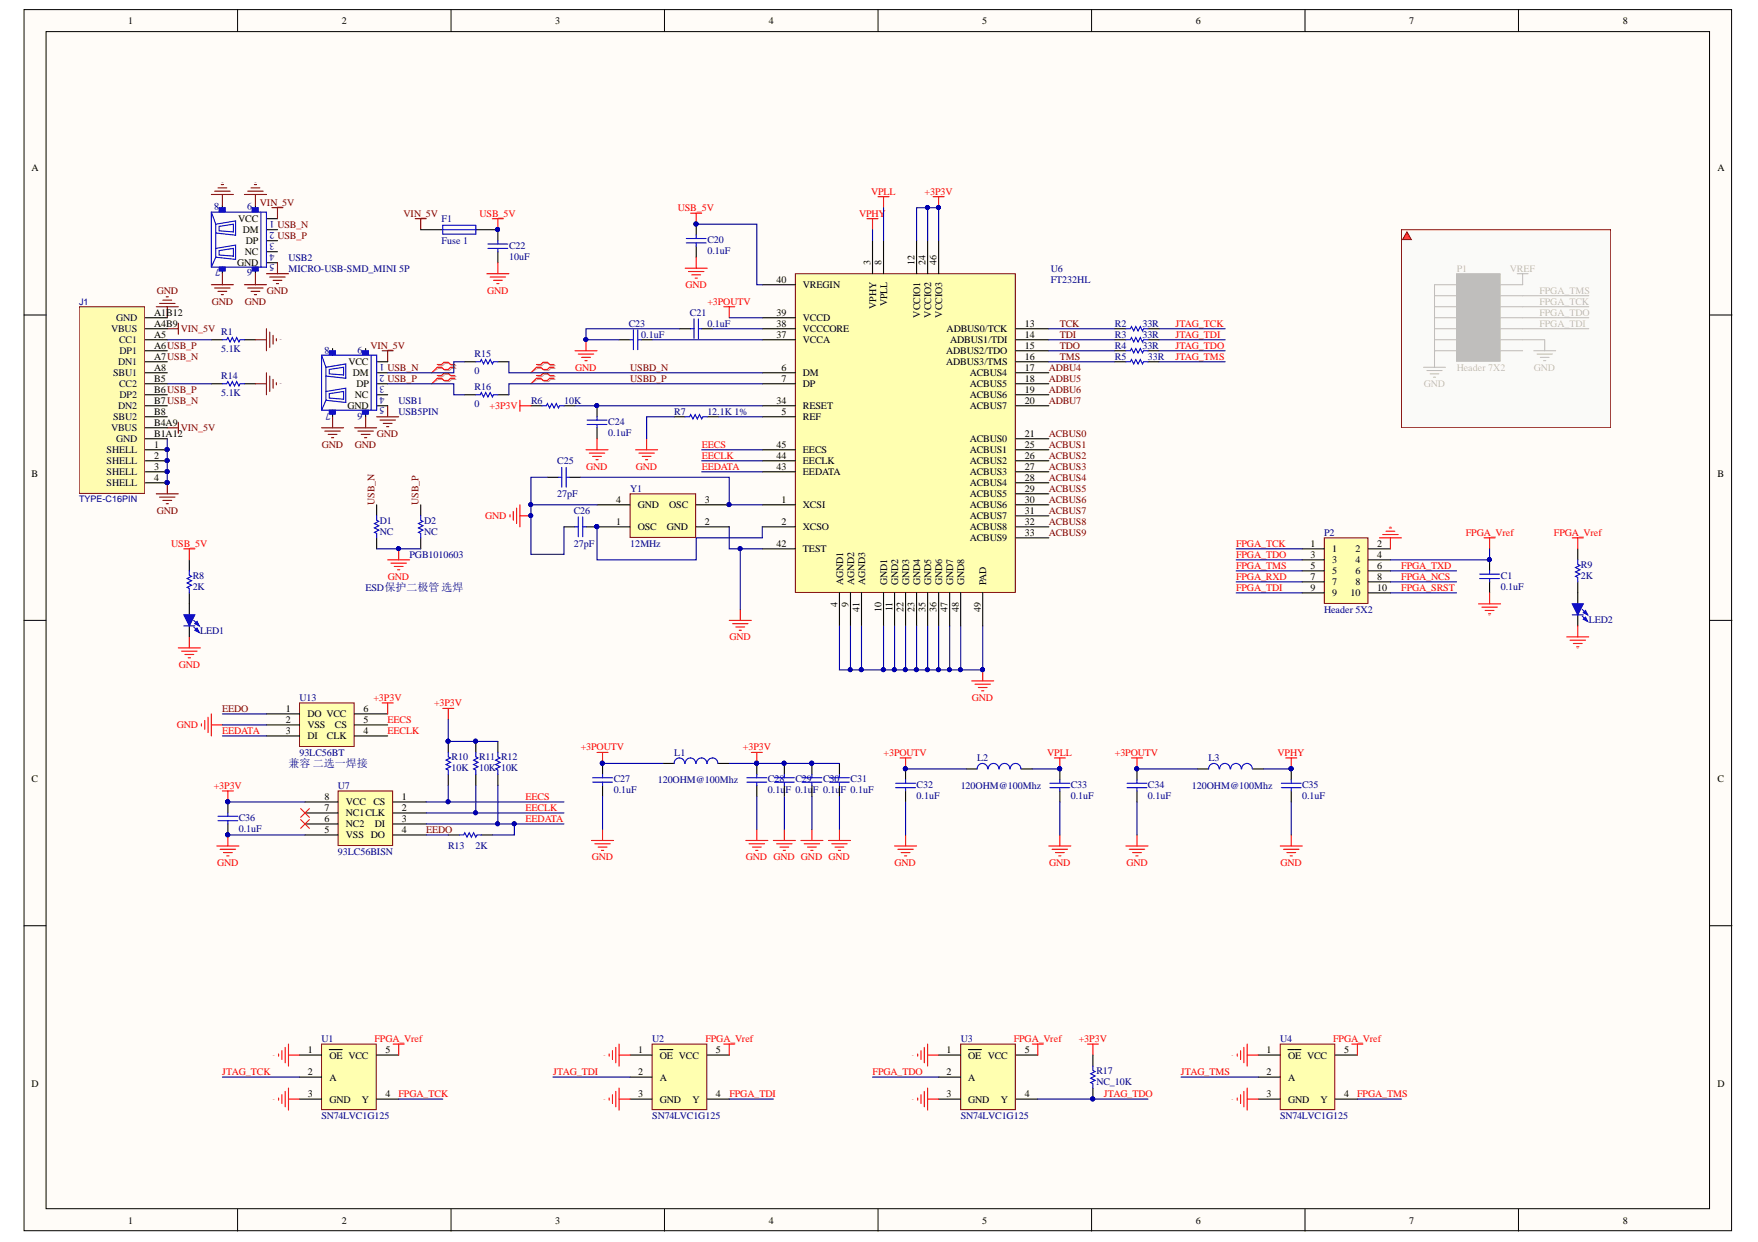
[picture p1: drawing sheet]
# Altium schematic sheet Xilinx_JTAG-SMT2.SchDoc
size A3

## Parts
C1  0.1uF  [LC-0603_C]
C20  0.1uF  [LC-0603_C]
C21  0.1uF  [LC-0603_C]
C22  10uF  [LC-1206_C]
C23  0.1uF  [LC-0603_C]
C24  0.1uF  [LC-0603_C]
C25  27pF  [LC-0603_C]
C26  27pF  [LC-0603_C]
C27  0.1uF  [LC-0603_C]
C28  0.1uF  [LC-0603_C]
C29  0.1uF  [LC-0603_C]
C30  0.1uF  [LC-0603_C]
C31  0.1uF  [LC-0603_C]
C32  0.1uF  [LC-0603_C]
C33  0.1uF  [LC-0603_C]
C34  0.1uF  [LC-0603_C]
C35  0.1uF  [LC-0603_C]
C36  0.1uF  [LC-0603_C]
D1  value NC  [LC-0603_R]  (hidden comment: Res1)
D2  value NC  [LC-0603_R]  (hidden comment: Res1)
F1  Fuse 1  [LC-1210_R]
J1  TYPE-C16PIN  [USB-C-SMD_TYPE-C16PIN]
L1  120OHM@100Mhz  [LC-0603_L]
L2  120OHM@100Mhz  [LC-0603_L]
L3  120OHM@100Mhz  [LC-0603_L]
LED1  LED-SMD  [MY-0603_LED_B]  (value not drawn)
LED2  LED-SMD  [MY-0603_LED_B]  (value not drawn)
P1  Header 7X2  [HDR2X7]  (masked out: inside a compile mask, not in the netlist)
P2  Header 5X2  [HD2x5_W]
R1  value 5.1K  [LC-0603_R]  (hidden comment: Res1)
R2  value 33R  [LC-0603_R]  (hidden comment: Res1)
R3  value 33R  [LC-0603_R]  (hidden comment: Res1)
R4  value 33R  [LC-0603_R]  (hidden comment: Res1)
R5  value 33R  [LC-0603_R]  (hidden comment: Res1)
R6  value 10K  [LC-0603_R]  (hidden comment: Res1)
R7  value 12.1K 1%  [LC-0603_R]  (hidden comment: Res1)
R8  value 2K  [LC-0603_R]  (hidden comment: Res1)
R9  value 2K  [LC-0603_R]  (hidden comment: Res1)
R10  value 10K  [LC-0603_R]  (hidden comment: Res1)
R11  value 10K  [LC-0603_R]  (hidden comment: Res1)
R12  value 10K  [LC-0603_R]  (hidden comment: Res1)
R13  value 2K  [LC-0603_L]  (hidden comment: Res1)
R14  value 5.1K  [LC-0603_R]  (hidden comment: Res1)
R15  value 0  [LC-0603_R]  (hidden comment: Res1)
R16  value 0  [LC-0603_R]  (hidden comment: Res1)
R17  value NC_10K  [LC-0603_R]  (hidden comment: Res1)
U1  SN74LVC1G125  [SOT-23-5]
U2  SN74LVC1G125  [SOT-23-5]
U3  SN74LVC1G125  [SOT-23-5]
U4  SN74LVC1G125  [SOT-23-5]
U6  FT232HL  [MY-LQFP-QFN-48_7x7x05P]
U7  93LC56BISN  [LC-SOIC-8_150mil]
U13  93LC56BT  [LC-SOT-23-6]
USB1  USB5PIN  [MICROUSB]
USB2  MICRO-USB-SMD_MINI 5P  [MICRO-USB-SMD_MINI 5P]
Y1  12MHz  [XTAL-3225]

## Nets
+3P3V: C28.1 C29.1 C30.1 C31.1 C36.1 L1.2 R6.1 R10.2 R11.2 R12.2 R17.2 U6.12(VCCIO1) U6.24(VCCIO2) U6.46(VCCIO3) U7.8(VCC) U13.6(VCC)
+3POUTV: C27.1 C32.1 C34.1 L1.1 L2.1 L3.1 U6.39(VCCD)
FPGA_Vref: C1.1 P2.4 R9.1 U1.5(VCC) U2.5(VCC) U3.5(VCC) U4.5(VCC)
GND: C1.2 C20.2 C21.2 C22.2 C23.2 C24.1 C25.1 C26.2 C27.2 C28.2 C29.2 C30.2 C31.2 C32.2 C33.2 C34.2 C35.2 C36.2 D1.2 D2.2 J1.1(SHELL) J1.2(SHELL) J1.3(SHELL) J1.4(SHELL) J1.A1B12(GND) J1.B1A12(GND) LED1.K LED2.K P2.2 R1.2 R7.1 R14.2 U1.1(~{OE}) U1.3(GND) U2.1(~{OE}) U2.3(GND) U3.1(~{OE}) U3.3(GND) U4.1(~{OE}) U4.3(GND) U6.4(AGND1) U6.9(AGND2) U6.10(GND1) U6.11(GND2) U6.22(GND3) U6.23(GND4) U6.35(GND5) U6.36(GND6) U6.41(AGND3) U6.42(TEST) U6.47(GND7) U6.48(GND8) U6.49(PAD) U7.5(VSS) U13.2(VSS) USB1.5(GND) USB1.6 USB1.7 USB2.5(GND) USB2.6 USB2.7 USB2.8 USB2.9 Y1.2(GND) Y1.4(GND)
USB_5V: C20.1 C22.1 F1.2 R8.1 U6.40(VREGIN)
VIN_5V: F1.1 J1.A4B9(VBUS) J1.B4A9(VBUS) USB1.1(VCC) USB2.1(VCC)
VPHY: C35.1 L3.2 U6.3(VPHY)
VPLL: C33.1 L2.2 U6.8(VPLL)
ACBUS0: U6.21(ACBUS0)
ACBUS1: U6.25(ACBUS1)
ACBUS2: U6.26(ACBUS2)
ACBUS3: U6.27(ACBUS3)
ACBUS4: U6.28(ACBUS4)
ACBUS5: U6.29(ACBUS5)
ACBUS6: U6.30(ACBUS6)
ACBUS7: U6.31(ACBUS7)
ACBUS8: U6.32(ACBUS8)
ACBUS9: U6.33(ACBUS9)
ADBU4: U6.17(ACBUS4)
ADBU5: U6.18(ACBUS5)
ADBU6: U6.19(ACBUS6)
ADBU7: U6.20(ACBUS7)
EECLK: R11.1 U6.44(EECLK) U7.2(CLK) U13.4(CLK)
EECS: R10.1 U6.45(EECS) U7.1(CS) U13.5(CS)
EEDATA: R12.1 R13.1 U6.43(EEDATA) U7.3(DI) U13.3(DI)
EEDO: R13.2 U7.4(DO) U13.1(DO)
FPGA_NCS: P2.8
FPGA_RXD: P2.7
FPGA_SRST: P2.10
FPGA_TCK: P2.1 U1.4(Y)
FPGA_TDI: P2.9 U2.4(Y)
FPGA_TDO: P2.3 U3.2(A)
FPGA_TMS: P2.5 U4.4(Y)
FPGA_TXD: P2.6
JTAG_TCK: R2.2 U1.2(A)
JTAG_TDI: R3.2 U2.2(A)
JTAG_TDO: R4.2 R17.1 U3.4(Y)
JTAG_TMS: R5.2 U4.2(A)
TCK: R2.1 U6.13(ADBUS0/TCK)
TDI: R3.1 U6.14(ADBUS1/TDI)
TDO: R4.1 U6.15(ADBUS2/TDO)
TMS: R5.1 U6.16(ADBUS3/TMS)
USB_N: D1.1 J1.A7(DN1) J1.B7(DN2) R15.2 USB1.2(DM) USB2.2(DM)
USB_P: D2.1 J1.A6(DP1) J1.B6(DP2) R16.2 USB1.3(DP) USB2.3(DP)
USBD_N: R15.1 U6.6(DM)
USBD_P: R16.1 U6.7(DP)
NetC21_1: C21.1 U6.38(VCCCORE)
NetC23_1: C23.1 U6.37(VCCA)
NetC24_2: C24.2 R6.2 U6.34(RESET)
NetC25_2: C25.2 U6.1(XCSI) Y1.3(OSC)
NetC26_1: C26.1 U6.2(XCSO) Y1.1(OSC)
NetJ1_A5: J1.A5(CC1) R1.1
NetJ1_B5: J1.B5(CC2) R14.1
NetLED1_A: LED1.A R8.2
NetLED2_A: LED2.A R9.2
NetR7_2: R7.2 U6.5(REF)

Not connected (* = marked no-connect by the designer): J1 A8(SBU1) B8(SBU2); U7 6(NC2)* 7(NC1)*; USB1 4(NC) 8 9; USB2 4(NC)

## Layout directives
differential pair: USB_N, USB_P, USBD_N, USBD_P

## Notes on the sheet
- ESD保护二极管 选焊
- (near D2) PGB1010603
- 兼容 二选一焊接
